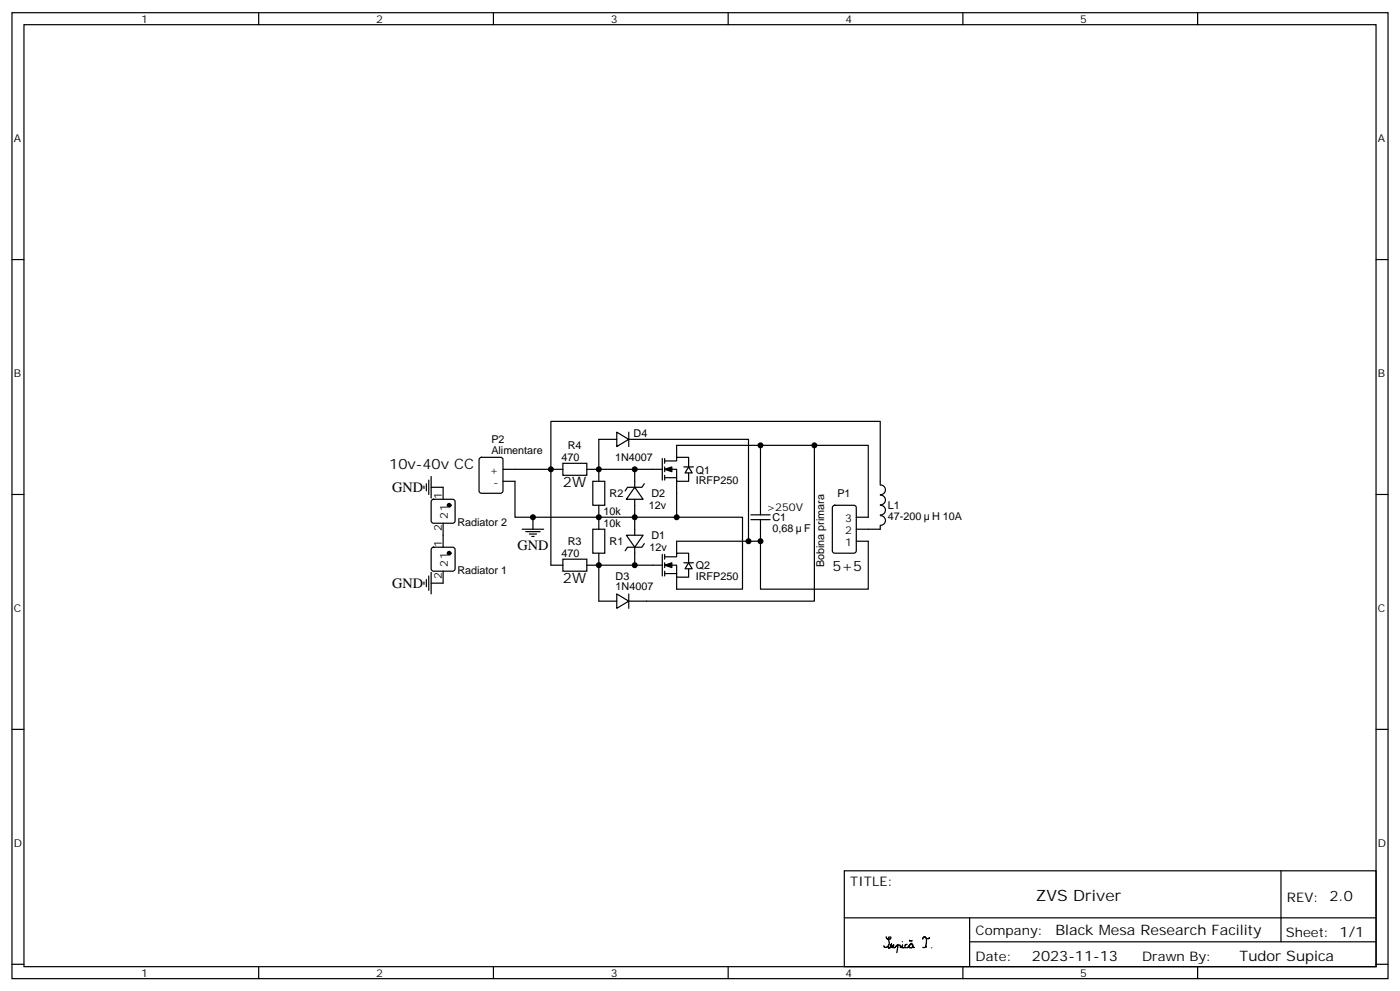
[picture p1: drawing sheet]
<svg xmlns="http://www.w3.org/2000/svg" width="412mm" height="292mm" viewBox="0 0 412 292" stroke-linecap="round" stroke-linejoin="round" font-family="sans-serif">
<g fill="none" stroke="#000" stroke-width=".35">
<path d="M3.5 3.7h405.4v284.4h-405.4zM7.1 7.3h398.2v277.3h-398.2zM76.2 3.7v3.6M145.3 3.7v3.6M214.5 3.7v3.6M283.6 3.7v3.6M352.8 3.7v3.6M3.5 76.4h3.6M405.3 76.4h3.6M141.3 134.8l.5-.2h5.7l.6 .5 .1 9.4-.5 .6-5.9 .1-.6-.5-.1-9.4zM148.2 138.1h14.1v28.3h3.5M165.8 136.4h7.1v3.5h-7.1z"/>
<path d="M165.8 138.1h-3.5v-14.1h97v18.7M172.9 138.1h22.2M181.7 127.2l3.5 2.1-3.5 2.1zM181.7 129.3h-5.3v12.4M185.2 129.3h35.3v30M185.2 127.2v4.2M187 138.1v5.3M195.1 135v6.3M195.8 135.7h3.5v-1.1h3.5v2.8M195.8 138.1h3.5v3.6h3.5v-2.5M195.8 135v1.4M195.8 137.4v1.5"/>
<path d="M195.8 139.9v1.4M199.3 134.6v-3.5h24.7v20.5M201.4 137.4h2.9M202.8 137.4l1.1 1.8h-2.1zM224 131.1h31.8v21.2h-3.6M239.9 131.1v45.9h-54.7M3.5 145.6h3.6M124.9 143.1v.7M125.6 142.4v2.1M126.3 141.3v4.3M127 143.4h3.5v3.6M127 140.3v6.3"/>
<path d="M127.2 147.2l.5-.2h5.6l.5 .2 .3 .5v5.6l-.3 .5-.5 .2h-5.6l-.5-.2-.2-.5v-5.6zM130.5 154v7.1M148.2 141.7h3.5v10.6h47.6M153.8 155.8h6.4M154.9 156.5h4.2M155.9 157.2h2.1M156.6 157.9h.7M157 152.3v3.5M174.6 155.8h3.6v7h-3.6zM174.6 141.7h3.6v7h-3.6zM176.4 148.7v7.1M184.5 157.6h4.9l-2.4 3.5z"/>
<path d="M187 143.4l2.4 3.6h-4.9zM187 147v10.6M189.8 142.4l-.7 1h-4.2l-.8 1.1M195.8 140.6h3.5M199.3 141.7v10.6h19.4v21.1h-19.4v-3.5M221.2 153h5.6M221.2 151.6h5.6M224 153v6.3M245.4 148.9l.5-.2h5.6l.7 .5v12.9l-.4 .7h-5.9l-.7-.4v-13zM252.2 159.3h3.6v14.1h-31.8v-14.1h-24.7v3.5M259.3 154.7v1.1h-7.1M259.3 142.8a1.41 1.41 0 0 1 1.5 1.4 1.41 1.41 0 0 1-1.5 1.4"/>
<path d="M259.3 151.8a1.41 1.41 0 0 1 1.5 1.4 1.41 1.41 0 0 1-1.5 1.4M259.3 145.8a1.41 1.41 0 0 1 1.5 1.4 1.41 1.41 0 0 1-1.5 1.4M259.3 148.8a1.41 1.41 0 0 1 1.5 1.4 1.41 1.41 0 0 1-1.5 1.4M405.3 145.6h3.6M124.9 171.3v.7M125.6 170.6v2.1M126.3 169.5v4.3M127 168.5v6.3M127.2 161.3l.5-.2h5.6l.5 .2 .3 .5v5.6l-.3 .5-.5 .2h-5.6l-.5-.2-.2-.5v-5.6zM130.5 168.1v3.6h-3.5M165.8 164.6h7.1v3.5h-7.1zM172.9 166.4h22.2"/>
<path d="M176.4 162.8v14.2h5.3M181.7 174.8l3.5 2.2-3.5 2.1zM185.2 174.8v4.3M187 161.1v5.3M189.8 160l-.7 1.1h-4.2l-.8 1M195.1 163.2v6.3M195.8 163.9h3.5v-1.1h3.5v2.9M195.8 166.4h3.5v3.5h3.5v-2.5M195.8 163.2v1.4M195.8 165.7v1.4M195.8 168.1v1.4M195.8 168.8h3.5"/>
<path d="M201.4 165.7h2.9M202.8 165.7l1.1 1.7h-2.1zM3.5 214.7h3.6M405.3 214.7h3.6M248.7 256.3h156.6v28.3h-156.6zM377.3 256.4v20.8M248.7 270.2h156.5M261.1 275.7v.5l.4 .3h.5l.4-.3v-.4l-.7 .1 .2 1.4-.2 1.2-1 .4-.4-.5M261.6 278.5l.1 .6h.3l.6-1.3-.1 1h.4l.4-.7-.3 .9h.6l.9-1-.3 2.4M264.4 278.3l.7-.1 .1 .7h.4l.3-.7v.8l.5-.2M265.8 277.2h.1M267.2 278l-.6 .3v.6l.8 .1 .6-.9"/>
<path d="M267.9 276.8l.2 .2h.5l.1-.1M268.7 277.7l-.5 .1-.3 .5 .1 .7h.5l.3-.3v-.6l-.3-.2M268.9 278.1l.1 .6 .4 .2M272.7 278.4l.2 .4M272.9 276.6l-.2 2.1-.9 .2M273.8 276l-.2 .3h-.6l-.5-.6h-.3l-.4 .7M274.5 279h.1M285.6 277.2h119.6M285.6 270.2v14.1M3.5 283.8h3.6M76.2 284.6v3.5M145.3 284.6v3.5"/>
<path d="M214.5 284.6v3.5M283.6 284.6v3.5M352.8 284.6v3.5M405.3 283.8h3.6"/>
</g>
<g fill="#000" stroke="#000" stroke-width=".35">
<path d="M195.8 138.1l2.1-.7v1.5zM195.8 166.4l2.1-.7v1.4z"/>
<circle cx="132.3" cy="148.7" r=".53"/>
<circle cx="132.3" cy="162.8" r=".53"/>
</g>
<g fill="#000">
<circle cx="162.3" cy="138.1" r=".88"/>
<circle cx="176.4" cy="138.1" r=".88"/>
<circle cx="187" cy="138.1" r=".88"/>
<circle cx="224" cy="131.1" r=".88"/>
<circle cx="239.9" cy="131.1" r=".88"/>
<circle cx="157" cy="152.3" r=".88"/>
<circle cx="176.4" cy="152.3" r=".88"/>
<circle cx="187" cy="152.3" r=".88"/>
<circle cx="199.3" cy="152.3" r=".88"/>
<circle cx="220.5" cy="159.3" r=".88"/>
<circle cx="224" cy="159.3" r=".88"/>
<circle cx="176.4" cy="166.4" r=".88"/>
<circle cx="187" cy="166.4" r=".88"/>
</g>
<text font-size="4.6" x="305.2" y="265.1">ZVS Driver</text>
<g font-size="4.2">
<text x="114.7" y="138.1">10v-40v CC</text>
<text x="165.8" y="143.4">2W</text>
<text x="115.5" y="144.9">GND</text>
<text x="152.4" y="161.8">GND</text>
<text x="115.5" y="173.1">GND</text>
<text x="165.8" y="171.7">2W</text>
<text x="245.2" y="168.1">5+5</text>
<text x="310.9" y="275.2">Black Mesa Research Facility</text>
<text x="304" y="283">2023-11-13</text>
<text x="365.1" y="282.8">Tudor Supica</text>
</g>
<g font-size="3.9">
<text x="250.5" y="260.9">TITLE:</text>
<text x="379.1" y="265.6">REV: 2.0</text>
<text x="287.4" y="275.1">Company:</text>
<text x="378.7" y="275.7">Sheet: 1/1</text>
<text x="287.4" y="282.8">Date:</text>
<text x="336.4" y="282.9">Drawn By:</text>
</g>
<g font-size="3.2">
<text x="41.6" y="6.7">1</text>
<text x="110.8" y="6.7">2</text>
<text x="179.9" y="6.7">3</text>
<text x="249.1" y="6.7">4</text>
<text x="318.2" y="6.7">5</text>
<text x="4.1" y="41.8">A</text>
<text x="405.9" y="41.8">A</text>
<text x="4.1" y="111">B</text>
<text x="405.9" y="111">B</text>
<text x="144.7" y="130.4">P2</text>
<text x="186.6" y="128.7">D4</text>
<text x="144.7" y="133.6">Alimentare</text>
<text x="165.4" y="135.8">470</text>
<text x="167.2" y="132.2">R4</text>
<text x="181.2" y="135.8">1N4007</text>
<text x="144.3" y="139.6">+</text>
<text x="145.4" y="143.1">-</text>
<text x="205" y="142.5">IRFP250</text>
<text x="205" y="139.4">Q1</text>
<text x="130.2" y="146.8" transform="rotate(-90 130.2 146.8)">1</text>
<text x="179.6" y="146.3">R2</text>
<text x="191.1" y="149.9">12v</text>
<text x="191.9" y="146.4">D2</text>
<text x="246.7" y="146.4">P1</text>
<text x="261.5" y="149.9">L1</text>
<text x="131.9" y="152.7" transform="rotate(-90 131.9 152.7)">21</text>
<text x="134.8" y="154.8">Radiator 2</text>
<text x="177.8" y="155.2">10k</text>
<text x="177.8" y="151.6">10k</text>
<text x="225.8" y="150.5">&gt;250V</text>
<text x="227.5" y="153.5">C1</text>
<text x="248.9" y="153.7">3</text>
<text x="261.5" y="153.1">47-200</text>
<text x="274.6" y="153.1">H 10A</text>
<text x="130.2" y="160.9" transform="rotate(-90 130.2 160.9)">1</text>
<text x="130.2" y="156.2" transform="rotate(-90 130.2 156.2)">2</text>
<text x="167.2" y="160.5">R3</text>
<text x="179.6" y="160.4">R1</text>
<text x="191.9" y="158.7">D1</text>
<text x="227.5" y="156.6">0,68</text>
<text x="236.9" y="156.6">F</text>
<text x="248.9" y="157.2">2</text>
<text x="248.9" y="160.7">1</text>
<text x="131.9" y="166.8" transform="rotate(-90 131.9 166.8)">21</text>
<text x="165.4" y="164">470</text>
<text x="191.4" y="162.2">12v</text>
<text x="205" y="167.5">Q2</text>
<text x="242.8" y="167" transform="rotate(-90 242.8 167)">Bobina primara</text>
<text x="130.2" y="170.3" transform="rotate(-90 130.2 170.3)">2</text>
<text x="134.8" y="168.9">Radiator 1</text>
<text x="181.3" y="173.8">1N4007</text>
<text x="181.3" y="170.6">D3</text>
<text x="205" y="170.7">IRFP250</text>
<text x="4.1" y="180.1">C</text>
<text x="405.9" y="180.1">C</text>
<text x="4.1" y="249.3">D</text>
<text x="405.9" y="249.3">D</text>
<text x="41.6" y="287.5">1</text>
<text x="110.8" y="287.5">2</text>
<text x="179.9" y="287.5">3</text>
<text x="249.1" y="287.5">4</text>
<text x="318.2" y="287.5">5</text>
</g>
</svg>
